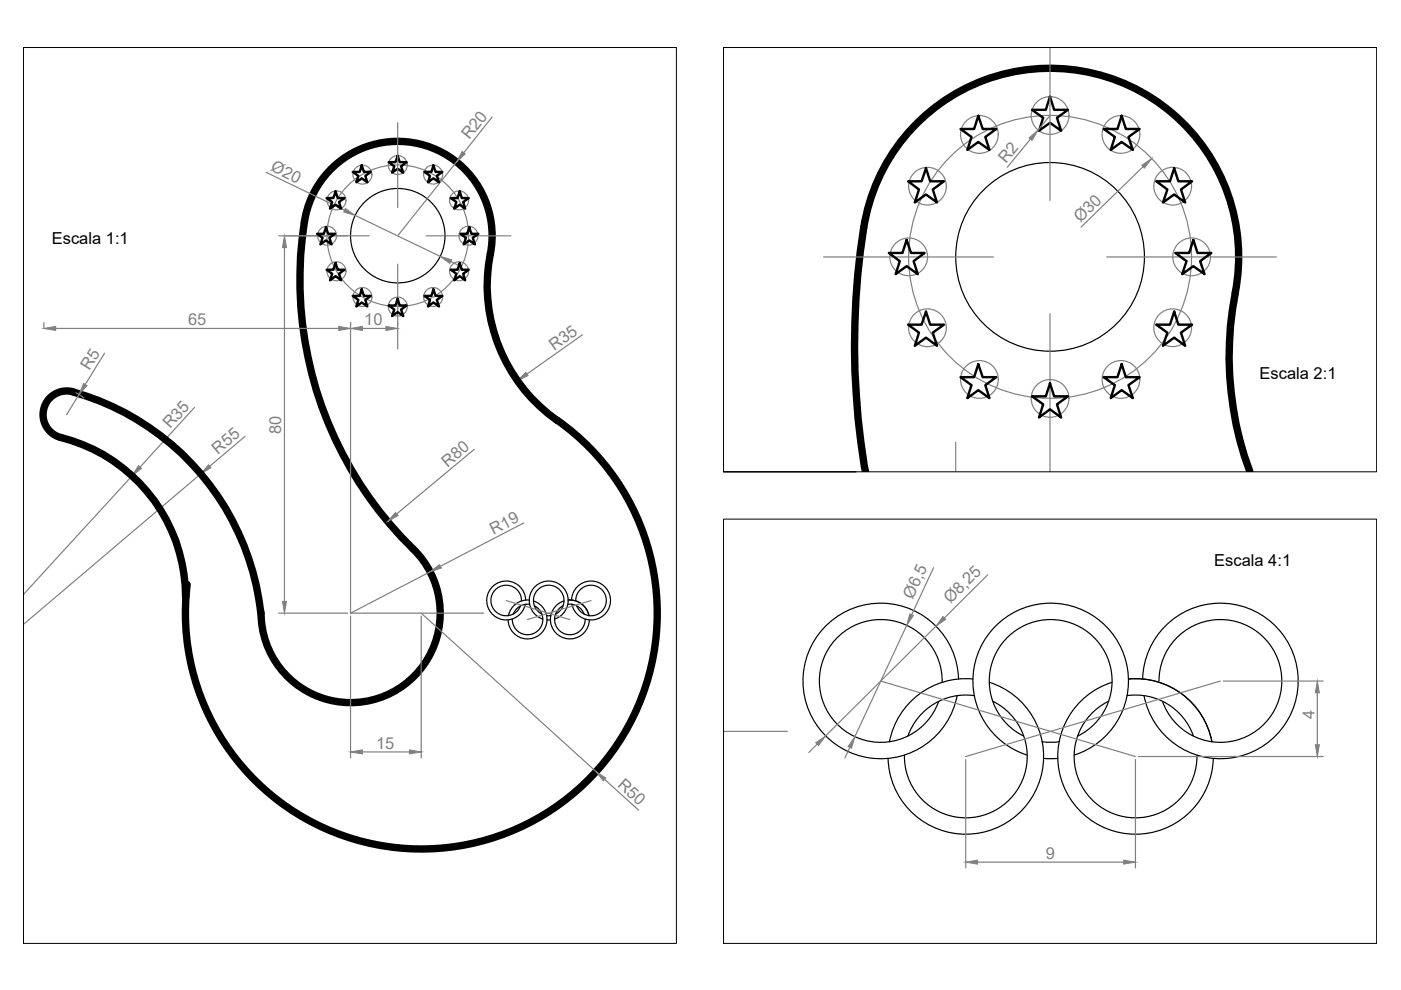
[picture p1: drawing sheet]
<svg xmlns="http://www.w3.org/2000/svg" width="297mm" height="210mm" viewBox="0 0 297 210" stroke-linecap="round" stroke-linejoin="round" font-family="sans-serif">
<!-- layer: 0 -->
<path d="M64.5 46.9a80.1 80.1 0 0 0 24.2 70.7 19 19 0 0 1-7.7 30.2 19 19 0 0 1-25.6-17.8M64.6 46.9a20 20 0 0 1 23.2-16.6 20 20 0 0 1 16.2 23.5M104 53.8a35 35 0 0 0 14.1 35.4M15.5 83.1a55 55 0 0 1 39.8 46.9M15.5 83.1a5 5 0 0 0-6.2 3.5 5 5 0 0 0 3.6 6.2 35 35 0 0 1 26.5 33.9M118.2 89.1a50 50 0 0 1-8.6 86.6 50 50 0 0 1-69.9-51.8M183.5 100a155.9 155.9 0 0 1 0-53.8 40 40 0 0 1 47.1-30.9 40 40 0 0 1 31.3 46.8 70.4 70.4 0 0 0 3.1 37.9" fill="none" stroke="#000" stroke-width="1.6"/>
<!-- layer: cotas -->
<g fill="none" stroke="#808080" stroke-width=".25">
<path d="M222.6 10.1v32.4M56.4 36.5l16.7 8.1M84.3 26v18M96.8 34.4l-12.5 15.6M104.3 24.8l-6 7.6M218.5 29.5l-4.9 6M222.6 24.5l-2.5 3.1M242.3 35.3l-13.1 12.8M59.1 50h19.2M60.3 52.5v75M75.3 45.7l18 8.7M84.3 56v18"/>
<path d="M90.3 50h18M95.6 55.5l2.2 1.1M174.6 54.5h36M234.6 54.5h36M9.3 68.4v1.2M11.8 69.6h60M22.2 74.9l-4.1 6.6M74.3 68.4v1.2M76.8 69.6h5M123.5 71l-11.8 8.3M222.6 66.5v33.5M16.1 83.3l1.7 1.1"/>
<path d="M16.7 83.7l-2.6 4.2M41.2 86.4l-11.5 12.6M51.9 92.5l-7.4 6.3M100.6 95.3l-16.5 13.7M28 100.9l-23 25.1M42.6 100.5l-37.6 31.9M111.1 110.9l-17.7 9.2M59.1 130h14.6M74.3 130.6v30.1M89.3 130l37.1 33.6M89.3 130.6v30.1M91.2 121.2l-16.9 8.8h28"/>
<path d="M107.3 127.3l13.5 4.1M125.3 127.3l-13.5 4.1M192.2 132.6l-10.9 23.6M197.9 120.4l-4.6 9.9M198.4 132.8l-23.4 23.2M209.4 121.9l-9.2 9.1M76.8 159.4h10M153.4 155.1h13.3M173.3 157.8l-1.8 1.8M180.2 158.5l-1.1 2.2M186.7 144.4l54 16M258.7 144.4l-53.9 16"/>
<path d="M259.4 144.4h21.1M279.3 146.9v11M128.2 165.3l7.2 6.5M204.8 161v23M240.7 161v23M241.4 160.4h39.1M207.2 182.8h31"/>
<circle cx="76.8" cy="37" r="2.01"/>
<circle cx="84.3" cy="35" r="2.01"/>
<circle cx="91.8" cy="37" r="2.01"/>
<circle cx="196.6" cy="39.5" r="4"/>
<circle cx="207.7" cy="28.5" r="4"/>
<circle cx="222.6" cy="24.5" r="4"/>
<circle cx="237.7" cy="28.5" r="4"/>
<circle cx="248.6" cy="39.5" r="4"/>
<circle cx="69.3" cy="50" r="2.01"/>
<circle cx="71.3" cy="42.5" r="2.01"/>
<circle cx="71.3" cy="57.5" r="2.01"/>
<circle cx="84.3" cy="50" r="15"/>
<circle cx="97.3" cy="42.5" r="2.01"/>
<circle cx="97.3" cy="57.5" r="2.01"/>
<circle cx="99.3" cy="50" r="2.01"/>
<circle cx="192.7" cy="54.5" r="4"/>
<circle cx="222.6" cy="54.5" r="30"/>
<circle cx="252.7" cy="54.5" r="4"/>
<circle cx="76.8" cy="63" r="2.01"/>
<circle cx="84.3" cy="65" r="2.01"/>
<circle cx="91.8" cy="63" r="2.01"/>
<circle cx="196.6" cy="69.5" r="4"/>
<circle cx="248.6" cy="69.5" r="4"/>
<circle cx="207.7" cy="80.5" r="4"/>
<circle cx="222.6" cy="84.5" r="4"/>
<circle cx="237.7" cy="80.5" r="4"/>
</g>
<g fill="#808080" stroke="#808080" stroke-width=".21">
<path d="M111.5 79l.5 .6-2.3 1.1z"/>
<path d="M126.4 163.6l2.1 1.4-.6 .6z"/>
<path d="M74.3 159.4l2.5-.4v.9z"/>
<path d="M86.8 159l2.5 .4-2.5 .5z"/>
<path d="M29.4 98.7l.6 .6-2 1.6z"/>
<path d="M44.2 98.6l.5 .6-2.1 1.3z"/>
<path d="M91.2 121.2l2-1.5 .4 .7z"/>
<path d="M83.8 108.7l.6 .6-2.2 1.3z"/>
<path d="M74.3 69.6l2.5-.4v.9z"/>
<path d="M81.8 69.2l2.5 .4-2.5 .5z"/>
<path d="M9.3 69.6l2.5-.4v.9z"/>
<path d="M71.8 69.2l2.5 .4-2.5 .5z"/>
<path d="M59.9 127.5h.8l-.4 2.5z"/>
<path d="M60.3 50l.4 2.5h-.8z"/>
<path d="M98 32.1l.6 .5-1.8 1.8z"/>
<path d="M93.3 54.4l2.4 .7-.3 .7z"/>
<path d="M73.2 44.2l2.1 1.5-2.4-.7z"/>
<path d="M17.7 81.3l.7 .4-1.7 2z"/>
<path d="M242.1 35.1l2.1-1.5-1.6 2z"/>
<path d="M218.2 29.3l1.9-1.7-1.3 2.2z"/>
<path d="M279.3 144.4l.4 2.5h-.8z"/>
<path d="M278.9 157.9h.8l-.4 2.5z"/>
<path d="M173 157.5l2-1.5-1.4 2.1z"/>
<path d="M199.9 130.7l.6 .6-2.1 1.5z"/>
<path d="M181.3 156.2l-.8 2.4-.7-.3z"/>
<path d="M192.9 130.2l.8 .3-1.5 2.1z"/>
<path d="M238.2 182.4l2.5 .4-2.5 .4z"/>
<path d="M204.8 182.8l2.4-.4v.8z"/>
</g>
<!-- layer: 0 -->
<g fill="none" stroke="#000" stroke-width=".25">
<path d="M4.9 10.1v189.9M153.4 100h28.1M110.6 127.4a3.2 3.2 0 0 0-4.5-3.1 3.2 3.2 0 0 0-1 5.4 3.2 3.2 0 0 0 5.3-1.3M111.4 127.2a4.1 4.1 0 0 0-6-3.5 4.1 4.1 0 0 0-.5 6.9 4.1 4.1 0 0 0 6.5-2.5M112.2 127.2a4.1 4.1 0 0 0-4.4 3.4M112.3 128.1a3.2 3.2 0 0 0-3.5 2.2M113.1 127.4a4.1 4.1 0 0 1 1.2 7.2 4.1 4.1 0 0 1-6.6-3.2M113.3 128.4a3.2 3.2 0 0 1 .2 5.7 3.2 3.2 0 0 1-4.9-2.8M114.9 130.2a3.2 3.2 0 0 1-1.1-4.9 3.2 3.2 0 0 1 5.1 0 3.2 3.2 0 0 1-1.1 4.9M115.1 131.3a4.1 4.1 0 0 1-2.1-6.4 4.1 4.1 0 0 1 6.7 0 4.1 4.1 0 0 1-2.1 6.4M115.9 130.5h.9M116 131.4h.7"/>
<path d="M119.4 128.4a3.2 3.2 0 0 0-.3 5.7 3.2 3.2 0 0 0 5-2.8M119.6 127.4a4.1 4.1 0 0 0-1.3 7.2 4.1 4.1 0 0 0 6.7-3.2M120.4 128.1a3.2 3.2 0 0 1 3.5 2.2M120.4 127.2a4.1 4.1 0 0 1 4.5 3.4M121.2 127.2a4.1 4.1 0 0 1 6-3.5 4.1 4.1 0 0 1 .6 6.9 4.1 4.1 0 0 1-6.5-2.5M122.1 127.3a3.2 3.2 0 0 1 4.5-3 3.2 3.2 0 0 1 .9 5.4 3.2 3.2 0 0 1-5.2-1.3M199.8 144.7a13 13 0 0 0-18.1-12.3 13 13 0 0 0-3.9 21.4 13 13 0 0 0 21.2-5.1M203.2 143.9a16.5 16.5 0 0 0-24-14.2 16.5 16.5 0 0 0-2.3 27.9 16.5 16.5 0 0 0 26-10.1M206.3 144a16.5 16.5 0 0 0-17.7 13.3M206.6 147.5a13 13 0 0 0-14.1 8.5M209.8 144.7a16.5 16.5 0 0 1 4.9 28.9 16.5 16.5 0 0 1-26.4-12.8M210.5 148.7a13 13 0 0 1 1 22.8 13 13 0 0 1-19.7-11.4"/>
<path d="M217 156.1a13 13 0 0 1-4.4-19.9 13 13 0 0 1 20.3 0 13 13 0 0 1-4.4 19.9M221 157.3l1.8 .1 1.8-.1M235 148.7a13 13 0 0 0-1 22.8 13 13 0 0 0 19.8-11.4M235.8 144.7a16.5 16.5 0 0 0-4.9 28.9 16.5 16.5 0 0 0 26.3-12.8M239 147.5a13 13 0 0 1 14 8.5M239.3 144a16.5 16.5 0 0 1 17.6 13.3M242.3 143.9a16.5 16.5 0 0 1 24-14.2 16.5 16.5 0 0 1 2.3 27.9 16.5 16.5 0 0 1-26-10.1M245.7 144.4a13 13 0 0 1 18.2-12 13 13 0 0 1 3.7 21.5 13 13 0 0 1-21.1-5.2M217.8 160.1a16.5 16.5 0 0 1-8.4-25.4 16.5 16.5 0 0 1 26.7 0 16.5 16.5 0 0 1-8.3 25.4M221.3 160.8h3"/>
<circle cx="84.3" cy="50" r="10"/>
<circle cx="222.6" cy="54.5" r="20"/>
</g>
<g fill="none" stroke="#000" stroke-width=".51">
<path d="M74.8 36.4h1.5l.4-1.3 .5 1.3h1.4l-1.1 .9 .4 1.4-1.2-.9-1.1 .9 .4-1.4zM82.4 34.4h1.4l.5-1.4 .4 1.4h1.5l-1.2 .9 .5 1.3-1.2-.8-1.2 .8 .5-1.3zM90 36.4h1.5l.4-1.3 .5 1.3h1.4l-1.2 .9 .5 1.4-1.2-.9-1.2 .9 .5-1.4zM192.5 38.4h2.9l.9-2.7 .9 2.7h2.9l-2.3 1.8 .9 2.7-2.4-1.7-2.3 1.7 .8-2.7zM203.7 27.3h2.8l.9-2.7 1 2.7h2.8l-2.3 1.7 .9 2.8-2.4-1.7-2.3 1.7 .9-2.8zM218.8 23.3h2.9l.9-2.8 .9 2.8h2.9l-2.3 1.7 .9 2.7-2.4-1.7-2.3 1.7 .9-2.7zM234 27.3h2.9l.9-2.7 .9 2.7h2.9l-2.3 1.7 .9 2.8-2.4-1.7-2.3 1.7 .9-2.8zM245.1 38.4h3l.8-2.7 .9 2.7h3l-2.4 1.8 .9 2.7-2.4-1.7-2.3 1.7 .9-2.7zM67.2 49.6h1.5l.4-1.4 .5 1.4h1.4l-1.2 .8 .5 1.4-1.2-.8-1.2 .8 .5-1.4zM69.2 57.2h1.5l.4-1.4 .5 1.4h1.5l-1.2 .8 .4 1.4-1.2-.9-1.1 .9 .4-1.4zM69.2 42h1.5l.4-1.4 .5 1.4h1.5l-1.2 .8 .4 1.4-1.2-.8-1.1 .8 .4-1.4zM95.6 42h1.4l.5-1.4 .4 1.4h1.5l-1.2 .8 .4 1.4-1.1-.8-1.2 .8 .5-1.4z"/>
<path d="M95.6 57.2h1.4l.5-1.4 .4 1.4h1.5l-1.2 .8 .4 1.4-1.1-.9-1.2 .9 .5-1.4zM97.6 49.6h1.4l.5-1.4 .4 1.4h1.5l-1.2 .8 .5 1.4-1.2-.8-1.2 .8 .5-1.4zM188.5 53.6h2.8l.9-2.7 1 2.7h2.8l-2.3 1.8 .9 2.7-2.4-1.7-2.3 1.7 .9-2.7zM249.2 53.6h2.9l.9-2.7 .9 2.7h2.9l-2.3 1.8 .9 2.7-2.4-1.7-2.4 1.7 1-2.7zM74.8 62.7h1.5l.4-1.4 .5 1.4h1.4l-1.1 .9 .4 1.4-1.2-.9-1.1 .9 .4-1.4zM82.4 64.8h1.4l.5-1.4 .4 1.4h1.5l-1.2 .8 .5 1.4-1.2-.8-1.2 .8 .5-1.4zM90 62.7h1.5l.4-1.4 .5 1.4h1.4l-1.2 .9 .5 1.4-1.2-.9-1.2 .9 .5-1.4zM192.5 68.8h2.9l.9-2.7 .9 2.7h2.9l-2.3 1.7 .9 2.8-2.4-1.7-2.3 1.7 .8-2.8zM203.7 80h2.8l.9-2.8 1 2.8h2.8l-2.3 1.7 .9 2.7-2.4-1.7-2.3 1.7 .9-2.7zM234 80h2.9l.9-2.8 .9 2.8h2.9l-2.3 1.7 .9 2.7-2.4-1.7-2.3 1.7 .9-2.7zM245.1 68.8h3l.8-2.7 .9 2.7h3l-2.4 1.7 .9 2.8-2.4-1.7-2.3 1.7 .9-2.8zM218.8 84h2.9l.9-2.7 .9 2.7h2.9l-2.3 1.7 .9 2.8-2.4-1.7-2.3 1.7 .9-2.8z"/>
</g>
<path d="M74.3 69.6v60.4M202.6 93.8v6.2M102.3 130h.1M166.7 155.1h.1" fill="none" stroke="#808080" stroke-width=".25"/>
<path d="M4.9 10.1h138.5v189.9h-138.5zM153.4 10.1h138.5v89.9h-138.5zM153.4 110.1h138.5v89.9h-138.5z" fill="none" stroke="#000" stroke-width=".21"/>
<g font-size="3.5" fill="#808080">
<text x="99.6" y="29.8" transform="rotate(-52 99.6 29.8)">R20</text>
<text x="213.3" y="34.8" transform="rotate(-51 213.3 34.8)">R2</text>
<text x="57.2" y="36.1" transform="rotate(26 57.2 36.1)">Ø20</text>
<text x="229.1" y="47.2" transform="rotate(-44 229.1 47.2)">Ø30</text>
<text x="39.9" y="69">65</text>
<text x="77.2" y="69">10</text>
<text x="117.5" y="74.4" transform="rotate(-35 117.5 74.4)">R35</text>
<text x="19" y="78.7" transform="rotate(-58 19 78.7)">R5</text>
<text x="36.1" y="91.1" transform="rotate(-48 36.1 91.1)">R35</text>
<text x="59.6" y="91.9" transform="rotate(-90 59.6 91.9)">80</text>
<text x="46.2" y="96.5" transform="rotate(-40 46.2 96.5)">R55</text>
<text x="94.9" y="99.1" transform="rotate(-40 94.9 99.1)">R80</text>
<text x="104.6" y="113.5" transform="rotate(-27 104.6 113.5)">R19</text>
<text x="193.5" y="127.2" transform="rotate(-65 193.5 127.2)">Ø6,5</text>
<text x="201.5" y="128.1" transform="rotate(-45 201.5 128.1)">Ø8,25</text>
<text x="278.7" y="152.5" transform="rotate(-90 278.7 152.5)">4</text>
<text x="79.7" y="158.8">15</text>
<text x="130.8" y="166.7" transform="rotate(42 130.8 166.7)">R50</text>
<text x="221.8" y="182.1">9</text>
</g>
<g font-size="3.5">
<text x="11" y="51.8">Escala 1:1</text>
<text x="267.1" y="80.4">Escala 2:1</text>
<text x="257.5" y="119.9">Escala 4:1</text>
</g>
</svg>
